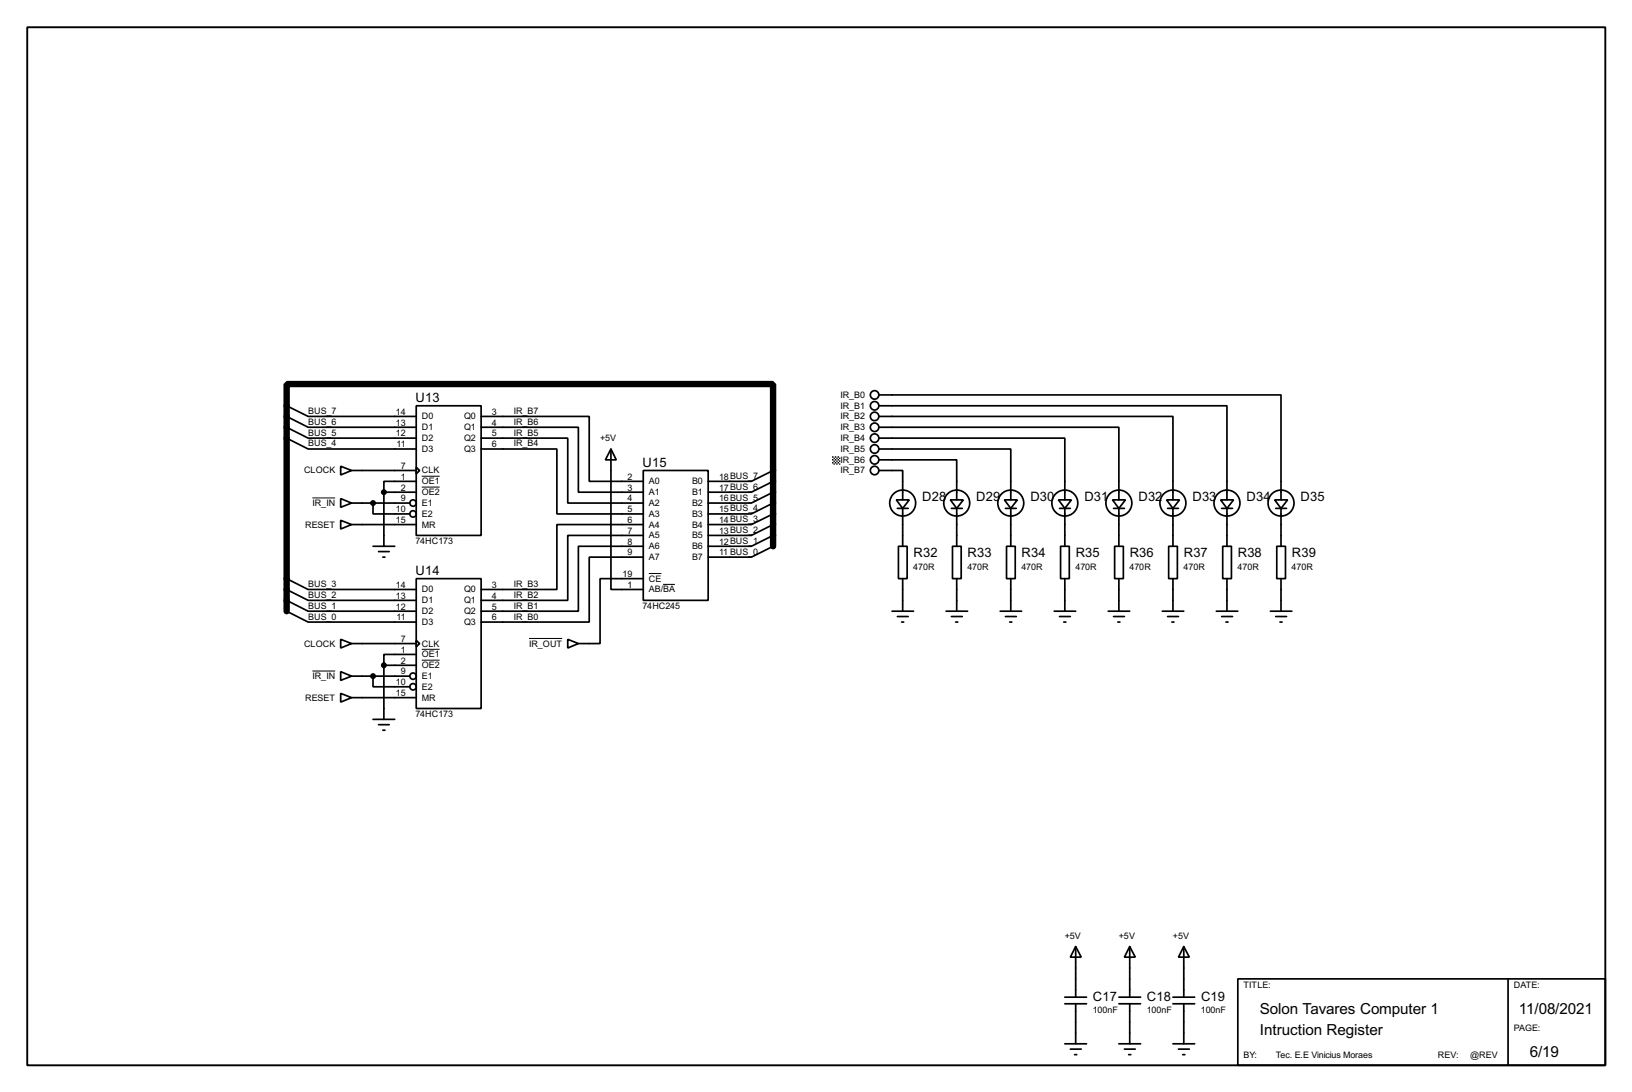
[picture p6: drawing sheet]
<svg xmlns="http://www.w3.org/2000/svg" width="383mm" height="256mm" viewBox="0 0 383 256" stroke-linecap="round" stroke-linejoin="round" font-family="sans-serif">
<path d="M6.4 6.4h370.8v243.8h-370.8z" fill="none" stroke="#000" stroke-width=".45"/>
<g fill="none" stroke="#000" stroke-width=".4">
<path d="M67.4 95.3l5 2.5h25.4M67.4 97.8l5 2.6h25.4M97.8 95.3h15.3v30.5h-15.3zM113.1 97.8h25.4v15.3h12.7M206.6 97.8h69v19.6M206.6 95.3h81.7v22.1M206.6 92.8h94.4v24.6M67.4 100.4l5 2.5h25.4M67.4 102.9l5 2.6h25.4M80.1 109.5l2.5 1-2.5 1.1zM80.1 117.1l2.5 1.1-2.5 1zM82.6 110.5h15.2"/>
<path d="M82.6 118.2h13.7M87.7 118.2v2.5h8.6M90.2 115.6v12.7M90.2 115.6h7.6M97.8 109.8l.8 .7-.8 .8zM97.8 113.1h-7.6v2.5M113.1 100.4h22.8v15.2h15.3M113.1 102.9h20.3v15.3h17.8M113.1 105.5h17.8v15.2h20.3M143.6 105.5l1.2 2.5h-2.5zM143.6 105.5v33h7.6M151.2 110.5h15.2v30.5h-15.2z"/>
<path d="M181.7 118.2l-5.1 2.5h-10.2M181.7 115.6l-5.1 2.6h-10.2M181.7 113.1l-5.1 2.5h-10.2M181.7 110.5l-5.1 2.6h-10.2M206.6 110.5h5.5v6.9M206.6 108h18.2v9.4M206.6 105.5h30.9v11.9M206.6 102.9h43.6v14.5M206.6 100.4h56.3v17M210.6 117.4h3.1l-1.6 2zM210.9 119.4h2.5M212.1 119.4v8.9"/>
<path d="M223.3 117.4h3.1l-1.6 2zM223.6 119.4h2.5M224.8 119.4v8.9M236 117.4h3.1l-1.6 2zM236.3 119.4h2.5M237.5 119.4v8.9M248.7 117.4h3.1l-1.6 2zM249 119.4h2.5M250.2 119.4v8.9M261.4 117.4h3.1l-1.6 2zM261.7 119.4h2.5M262.9 119.4v8.9"/>
<path d="M274.1 117.4h3.1l-1.6 2zM274.4 119.4h2.5M275.6 119.4v8.9M286.8 117.4h3.1l-1.6 2zM287.1 119.4h2.5M288.3 119.4v8.9M299.5 117.4h3.1l-1.6 2zM299.8 119.4h2.5M301 119.4v8.9M67.4 135.9l5 2.6h25.4M67.4 138.5l5 2.5h25.4M80.1 122.2l2.5 1-2.5 1.1z"/>
<path d="M82.6 123.2h15.2M87.7 128.3h5.1M89 129.6h2.5M90 130.9h.5M97.8 135.9h15.3v30.5h-15.3zM151.2 123.2h-20.3v15.3h-17.8M151.2 125.8h-17.8v15.2h-20.3M151.2 128.3h-15.3v15.3h-22.8M151.2 130.9h-12.7v15.2h-25.4M151.2 135.9h-10.2v15.3h-5.1M181.7 128.3l-5.1 2.6h-10.2M181.7 125.8l-5.1 2.5h-10.2"/>
<path d="M181.7 123.2l-5.1 2.6h-10.2M181.7 120.7l-5.1 2.5h-10.2M211.1 128.3h2.1v7.6h-2.1zM212.1 135.9v7.7M223.8 128.3h2.1v7.6h-2.1zM224.8 135.9v7.7M236.5 128.3h2.1v7.6h-2.1zM237.5 135.9v7.7M249.2 128.3h2.1v7.6h-2.1zM250.2 135.9v7.7M261.9 128.3h2.1v7.6h-2.1zM262.9 135.9v7.7"/>
<path d="M274.6 128.3h2.1v7.6h-2.1zM275.6 135.9v7.7M287.3 128.3h2.1v7.6h-2.1zM288.3 135.9v7.7M300 128.3h2.1v7.6h-2.1zM301 135.9v7.7M67.4 141l5 2.6h25.4M67.4 143.6l5 2.5h25.4M80.1 150.2l2.5 1-2.5 1zM80.1 157.8l2.5 1-2.5 1zM82.6 151.2h15.2M82.6 158.8h13.7"/>
<path d="M87.7 158.8v2.5h8.6M90.2 156.3h7.6M90.2 156.3v12.7M97.8 150.4l.8 .8-.8 .7zM97.8 153.7h-7.6v2.6M133.4 150.2l2.5 1-2.5 1zM209.6 143.6h5.1M210.9 144.8h2.5M211.9 146.1h.5M222.3 143.6h5.1M223.6 144.8h2.5M224.6 146.1h.5"/>
<path d="M235 143.6h5.1M236.3 144.8h2.5M237.3 146.1h.5M247.7 143.6h5.1M249 144.8h2.5M250 146.1h.5M260.4 143.6h5.1M261.7 144.8h2.5M262.7 146.1h.5M273.1 143.6h5.1M274.4 144.8h2.5M275.4 146.1h.5"/>
<path d="M285.8 143.6h5.1M287.1 144.8h2.5M288.1 146.1h.5M298.5 143.6h5.1M299.8 144.8h2.5M300.8 146.1h.5M80.1 162.9l2.5 1-2.5 1zM82.6 163.9h15.2M87.7 169h5.1M89 170.2h2.5M90 171.5h.5M250.2 235.8h5.1"/>
<path d="M250.2 234.2h5.1M252.8 222.3l1.3 2.5h-2.6zM252.8 222.3v11.9M252.8 235.8v9.4M262.9 235.8h5.1M262.9 234.2h5.1M265.5 222.3l1.3 2.5h-2.6zM265.5 222.3v11.9M265.5 235.8v9.4M275.6 235.8h5.1M275.6 234.2h5.1M278.2 222.3l1.3 2.5h-2.6z"/>
<path d="M278.2 222.3v11.9M278.2 235.8v9.4M290.9 229.9h86.3v20.3h-86.3zM354.4 229.9v20.3M250.2 245.2h5.1M251.5 246.4h2.6M252.5 247.7h.5M262.9 245.2h5.1M264.2 246.4h2.6M265.2 247.7h.5M275.6 245.2h5.1M276.9 246.4h2.6"/>
<path d="M277.9 247.7h.5"/>
<circle cx="205.5" cy="95.3" r="1"/>
<circle cx="205.5" cy="92.8" r="1"/>
<circle cx="205.5" cy="97.8" r="1"/>
<circle cx="97" cy="118.2" r=".75"/>
<circle cx="205.5" cy="102.9" r="1"/>
<circle cx="205.5" cy="100.4" r="1"/>
<circle cx="205.5" cy="105.5" r="1"/>
<circle cx="205.5" cy="108" r="1"/>
<circle cx="205.5" cy="110.5" r="1"/>
<circle cx="212.1" cy="118.2" r="3.1"/>
<circle cx="224.8" cy="118.2" r="3.1"/>
<circle cx="237.5" cy="118.2" r="3.1"/>
<circle cx="250.2" cy="118.2" r="3.1"/>
<circle cx="262.9" cy="118.2" r="3.1"/>
<circle cx="275.6" cy="118.2" r="3.1"/>
<circle cx="288.3" cy="118.2" r="3.1"/>
<circle cx="301" cy="118.2" r="3.1"/>
<circle cx="97" cy="120.7" r=".75"/>
<circle cx="97" cy="158.8" r=".75"/>
<circle cx="97" cy="161.3" r=".75"/>
</g>
<path d="M181.7 128.3v-38.1h-114.3v53.4" fill="none" stroke="#000" stroke-width="1.5"/>
<path d="M73.4 117h5.4M99.1 111.9h4.2M99.1 114.4h4.2M152.5 134.7h2.9M155.8 137.3h2.8M73.4 157.6h5.4M99.1 152.5h4.2M99.1 155.1h4.2M124.3 150h7.8" fill="none" stroke="#000" stroke-width=".23"/>
<g fill="#000" stroke="#000" stroke-width=".4">
<circle cx="87.6" cy="118.2" r=".5"/>
<circle cx="90.2" cy="115.6" r=".5"/>
<circle cx="87.6" cy="158.8" r=".5"/>
<circle cx="90.2" cy="156.3" r=".5"/>
</g>
<path d="M195.5 107.2h.4v.3h.3v.3h.3v.4h.3v.3h.4v.4h.3v.3h-.3v-.3h-.4v.3h-.3v-.3h.3v-.4h-.3v.4h-.3v.3h-.3v-.3h.3v-.4h.3v-.3h-.3v.3h-.3v.4h-.4v-.4h.4v-.3h.3v-.4h-.3v.4h-.4v-.4h.4v-.3h-.4zM196.2 107.2h.3v.3h.3v.3h.4v.4h.3v.3h-.3v-.3h-.4v-.4h-.3v-.3h-.3zM196.8 107.2h.4v.3h.3v.3h-.3v-.3h-.4z" fill="#000"/>
<g font-size="4">
<text x="296" y="238.1">Solon Tavares Computer 1</text>
<text x="356.9" y="238.1">11/08/2021</text>
<text x="296" y="243.1">Intruction Register</text>
<text x="359.5" y="248.2">6/19</text>
</g>
<g font-size="3.4">
<text x="97.7" y="94.5">U13</text>
<text x="151" y="109.7">U15</text>
<text x="216.7" y="117.7">D28</text>
<text x="229.4" y="117.7">D29</text>
<text x="242.1" y="117.7">D30</text>
<text x="254.8" y="117.7">D31</text>
<text x="267.5" y="117.7">D32</text>
<text x="280.2" y="117.7">D33</text>
<text x="292.9" y="117.7">D34</text>
<text x="305.6" y="117.7">D35</text>
<text x="214.7" y="130.9">R32</text>
<text x="227.4" y="130.9">R33</text>
<text x="240.1" y="130.9">R34</text>
<text x="252.8" y="130.9">R35</text>
<text x="265.5" y="130.9">R36</text>
<text x="278.2" y="130.9">R37</text>
<text x="290.9" y="130.9">R38</text>
<text x="303.6" y="130.9">R39</text>
<text x="97.7" y="135.1">U14</text>
<text x="256.8" y="235">C17</text>
<text x="269.5" y="235">C18</text>
<text x="282.2" y="235">C19</text>
</g>
<g font-size="2.4">
<text x="197.5" y="93.5">IR_B0</text>
<text x="72.4" y="97.2">BUS_7</text>
<text x="72.4" y="99.8">BUS_6</text>
<text x="93" y="97.4">14</text>
<text x="93" y="100">13</text>
<text x="99.1" y="98.5">D0</text>
<text x="99.1" y="101.1">D1</text>
<text x="109" y="98.5">Q0</text>
<text x="109" y="101.1">Q1</text>
<text x="115.6" y="97.4">3</text>
<text x="115.6" y="100">4</text>
<text x="120.7" y="97.2">IR_B7</text>
<text x="120.7" y="99.8">IR_B6</text>
<text x="197.5" y="101.1">IR_B3</text>
<text x="197.5" y="98.5">IR_B2</text>
<text x="197.5" y="96">IR_B1</text>
<text x="72.4" y="102.3">BUS_5</text>
<text x="72.4" y="104.9">BUS_4</text>
<text x="93" y="102.5">12</text>
<text x="93.2" y="105.1">11</text>
<text x="99.1" y="103.6">D2</text>
<text x="99.1" y="106.2">D3</text>
<text x="109" y="103.6">Q2</text>
<text x="109" y="106.2">Q3</text>
<text x="115.6" y="102.5">5</text>
<text x="115.6" y="105.1">6</text>
<text x="120.7" y="102.3">IR_B5</text>
<text x="120.7" y="104.9">IR_B4</text>
<text x="141" y="103.6">+5V</text>
<text x="197.5" y="106.2">IR_B5</text>
<text x="197.5" y="103.6">IR_B4</text>
<text x="71.4" y="111.2">CLOCK</text>
<text x="94.2" y="110.1">7</text>
<text x="94.2" y="112.7">1</text>
<text x="99.1" y="111.2">CLK</text>
<text x="99.1" y="113.8">OE1</text>
<text x="147.5" y="112.7">2</text>
<text x="152.5" y="113.8">A0</text>
<text x="162.6" y="113.8">B0</text>
<text x="169" y="112.7">18BUS_7</text>
<text x="197.5" y="111.2">IR_B7</text>
<text x="197.5" y="108.7">IR_B6</text>
<text x="73.4" y="118.9">IR_IN</text>
<text x="94.2" y="115.2">2</text>
<text x="94.2" y="117.8">9</text>
<text x="99.1" y="116.3">OE2</text>
<text x="99.1" y="118.9">E1</text>
<text x="147.5" y="115.2">3</text>
<text x="147.5" y="117.8">4</text>
<text x="152.5" y="116.3">A1</text>
<text x="152.5" y="118.9">A2</text>
<text x="162.6" y="116.3">B1</text>
<text x="162.6" y="118.9">B2</text>
<text x="169" y="115.2">17BUS_6</text>
<text x="169" y="117.8">16BUS_5</text>
<text x="71.7" y="123.9">RESET</text>
<text x="93" y="120.3">10</text>
<text x="93" y="122.8">15</text>
<text x="99.1" y="121.4">E2</text>
<text x="99.1" y="123.9">MR</text>
<text x="147.5" y="120.3">5</text>
<text x="147.5" y="122.8">6</text>
<text x="147.5" y="125.4">7</text>
<text x="152.5" y="121.4">A3</text>
<text x="152.5" y="123.9">A4</text>
<text x="162.6" y="121.4">B3</text>
<text x="162.6" y="123.9">B4</text>
<text x="169" y="120.3">15BUS_4</text>
<text x="169" y="122.8">14BUS_3</text>
<text x="169" y="125.4">13BUS_2</text>
<text x="97.6" y="127.9">74HC173</text>
<text x="147.5" y="127.9">8</text>
<text x="147.5" y="130.5">9</text>
<text x="152.5" y="126.5">A5</text>
<text x="152.5" y="129">A6</text>
<text x="152.5" y="131.6">A7</text>
<text x="162.6" y="126.5">B5</text>
<text x="162.6" y="129">B6</text>
<text x="162.6" y="131.6">B7</text>
<text x="169" y="127.9">12BUS_1</text>
<text x="169" y="130.5">11 BUS_0</text>
<text x="72.4" y="137.9">BUS_3</text>
<text x="120.7" y="137.9">IR_B3</text>
<text x="146.3" y="135.5">19</text>
<text x="152.5" y="136.6">CE</text>
<text x="214.6" y="133.8">470R</text>
<text x="227.3" y="133.8">470R</text>
<text x="240" y="133.8">470R</text>
<text x="252.7" y="133.8">470R</text>
<text x="265.4" y="133.8">470R</text>
<text x="278.1" y="133.8">470R</text>
<text x="290.8" y="133.8">470R</text>
<text x="303.5" y="133.8">470R</text>
<text x="72.4" y="140.4">BUS_2</text>
<text x="72.4" y="143">BUS_1</text>
<text x="93" y="138.1">14</text>
<text x="93" y="140.6">13</text>
<text x="93" y="143.2">12</text>
<text x="99.1" y="139.2">D0</text>
<text x="99.1" y="141.7">D1</text>
<text x="109" y="139.2">Q0</text>
<text x="109" y="141.7">Q1</text>
<text x="115.6" y="138.1">3</text>
<text x="115.6" y="140.6">4</text>
<text x="115.6" y="143.2">5</text>
<text x="120.7" y="140.4">IR_B2</text>
<text x="120.7" y="143">IR_B1</text>
<text x="147.5" y="138.1">1</text>
<text x="151" y="143.1">74HC245</text>
<text x="152.5" y="139.2">AB/BA</text>
<text x="72.4" y="145.5">BUS_0</text>
<text x="93.2" y="145.7">11</text>
<text x="99.1" y="144.3">D2</text>
<text x="99.1" y="146.8">D3</text>
<text x="109" y="144.3">Q2</text>
<text x="109" y="146.8">Q3</text>
<text x="115.6" y="145.7">6</text>
<text x="120.7" y="145.5">IR_B0</text>
<text x="71.4" y="151.9">CLOCK</text>
<text x="94.2" y="150.8">7</text>
<text x="94.2" y="153.3">1</text>
<text x="94.2" y="155.9">2</text>
<text x="99.1" y="151.9">CLK</text>
<text x="99.1" y="154.4">OE1</text>
<text x="124.3" y="151.9">IR_OUT</text>
<text x="73.4" y="159.5">IR_IN</text>
<text x="93" y="160.9">10</text>
<text x="94.2" y="158.4">9</text>
<text x="99.1" y="157">OE2</text>
<text x="99.1" y="159.5">E1</text>
<text x="71.7" y="164.6">RESET</text>
<text x="93" y="163.5">15</text>
<text x="99.1" y="162">E2</text>
<text x="99.1" y="164.6">MR</text>
<text x="97.6" y="168.5">74HC173</text>
<text x="250.2" y="220.5">+5V</text>
<text x="262.9" y="220.5">+5V</text>
<text x="275.6" y="220.5">+5V</text>
<text x="292.2" y="232.1">TITLE:</text>
<text x="355.7" y="232.1">DATE:</text>
<text x="256.8" y="238">100nF</text>
<text x="269.5" y="238">100nF</text>
<text x="282.2" y="238">100nF</text>
<text x="355.7" y="242.2">PAGE:</text>
<text x="292.2" y="248.6">BY:</text>
<text x="299.8" y="248.6">Tec. E.E Vinicius Moraes</text>
<text x="337.9" y="248.6">REV:</text>
<text x="345.5" y="248.6">@REV</text>
</g>
</svg>
